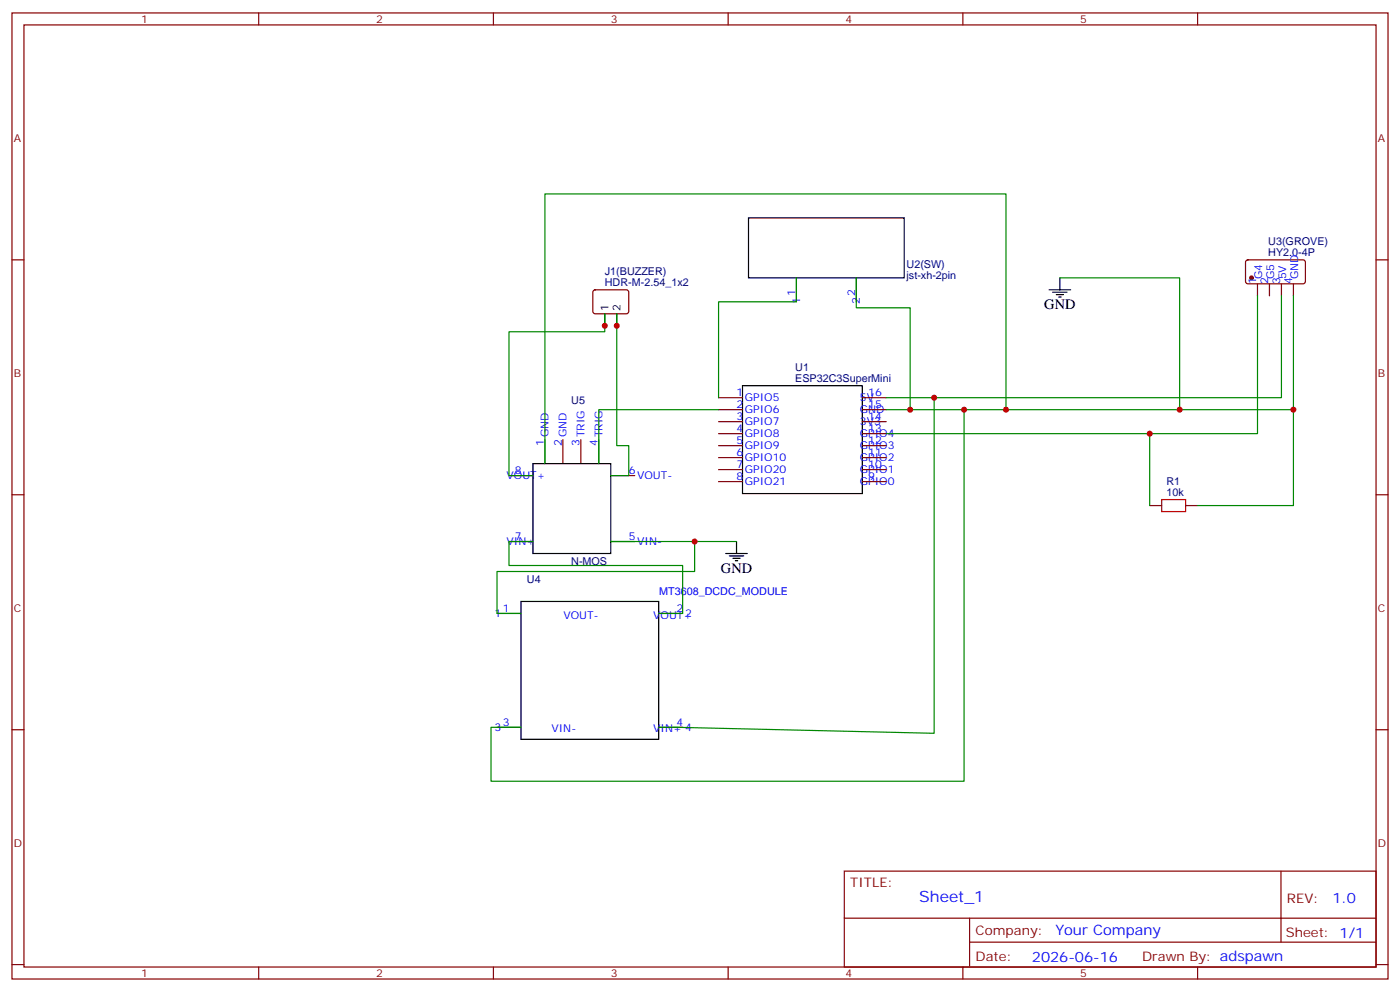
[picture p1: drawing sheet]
<svg xmlns="http://www.w3.org/2000/svg" width="412mm" height="292mm" viewBox="0 0 412 292" stroke-linecap="round" stroke-linejoin="round" font-family="sans-serif">
<g fill="none" stroke="#870000" stroke-width=".35">
<path d="M3.5 3.8h405.4v284.3h-405.4zM7.1 7.3h398.2v277.3h-398.2zM76.2 3.8v3.5M145.3 3.8v3.5M214.5 3.8v3.5M283.6 3.8v3.5M352.8 3.8v3.5M3.5 76.5h3.6M367.1 76.7l.5-.2h16.5l.4 .7v5.9l-.7 .4h-16.5l-.4-.7v-5.6zM405.3 76.5h3.6M174.9 85.5l.4-.2 9.5 .1 .4 .6-.1 5.9-.6 .5-9.4-.1-.5-.6v-5.7zM234.6 81.8v7"/>
<path d="M252.2 81.8v7M370.4 83.5v3.6M373.9 83.5v3.6M377.5 83.5v3.6M381 83.5v3.6M211.7 117.1h7M254 117.1h7.1M149.9 140h7.1M160.5 129.4v7.1M165.8 129.4v7.1M171.1 129.4v7.1M176.4 129.4v7.1"/>
<path d="M179.9 140h7.1M211.7 120.6h7M211.7 124.1h7M211.7 127.6h7M211.7 131.2h7M211.7 134.7h7M211.7 138.2h7M254 120.6h7.1M254 124.1h7.1M254 127.6h7.1M254 131.2h7.1M254 134.7h7.1"/>
<path d="M254 138.2h7.1M3.5 145.6h3.6M149.9 159.4h7.1M179.9 159.4h7.1M211.7 141.7h7M254 141.7h7.1M338.7 148.8h3.5M349.2 148.8h3.6M405.3 145.6h3.6M146.4 180.6h7.1M194 180.6h7.1M3.5 214.8h3.6"/>
<path d="M146.4 214.1h7.1M194 214.1h7.1M405.3 214.8h3.6M248.7 256.4h156.6v28.2h-156.6zM377.3 256.4v20.9M248.7 270.2h156.5M285.6 277.3h119.6M285.6 270.2v14.2M3.5 283.9h3.6M76.2 284.6v3.5M145.3 284.6v3.5M214.5 284.6v3.5"/>
<path d="M283.6 284.6v3.5M352.8 284.6v3.5M405.3 283.9h3.6"/>
</g>
<g fill="none" stroke="#000" stroke-width=".35">
<path d="M220.5 64.1h45.8v17.7h-45.8zM178.2 92.4v3.5M181.7 92.4v3.5M309 85.3h6.4M310.1 86h4.2M311.1 86.7h2.2M311.9 87.4h.7M312.2 81.8v3.5M218.7 113.5h35.3v31.8h-35.3zM157 136.5h22.9v26.4h-22.9zM217 159.4v3.5M153.5 177h40.5v40.6h-40.5z"/>
<path d="M213.8 162.9h6.3M214.8 163.6h4.3M215.9 164.3h2.1M216.6 165h.7"/>
</g>
<circle cx="368.7" cy="81.8" r=".53" fill="#870000" stroke="#870000" stroke-width=".35"/>
<g fill="none" stroke="#008700" stroke-width=".35">
<path d="M178.2 92.4v5.2h-28.3v42.4h7.1M181.7 92.4v38.8h3.5v8.8h-5.3M234.6 81.8v7h-22.9v28.3M252.2 81.8v8.8h15.9v30M312.2 81.8h35.3v38.8M370.4 87.1v40.5h-109.3M377.5 87.1v30h-116.4M381 87.1v33.5h-119.9M275.2 117.1v98.7l-81.2-1.7M211.7 120.6h-35.3v15.9M284 120.6v109.3h-139.4v-15.8h8.9M296.3 120.6v-63.5h-135.8v79.4"/>
<path d="M338.7 127.6v21.2M381 120.6v28.2h-28.2M157 159.4h-7.1v7h51.2v14.2h-7.1M179.9 159.4h24.7v8.8h-58.2v12.4h7.1M204.6 159.4h12.4"/>
</g>
<path d="M342.2 147h7v3.6h-7z" fill="none" stroke="#a10000" stroke-width=".35"/>
<g fill="#c00">
<circle cx="268.1" cy="120.6" r=".88"/>
<circle cx="275.2" cy="117.1" r=".88"/>
<circle cx="284" cy="120.6" r=".88"/>
<circle cx="296.3" cy="120.6" r=".88"/>
<circle cx="347.5" cy="120.6" r=".88"/>
<circle cx="338.7" cy="127.6" r=".88"/>
<circle cx="381" cy="120.6" r=".88"/>
<circle cx="181.7" cy="95.9" r=".88"/>
<circle cx="178.2" cy="95.9" r=".88"/>
<circle cx="204.6" cy="159.4" r=".88"/>
</g>
<text font-size="4.6" fill="#00f" x="270.8" y="265.4">Sheet_1</text>
<g font-size="4.2">
<text x="307.6" y="90.9">GND</text>
<text x="212.4" y="168.6">GND</text>
</g>
<g font-size="4.2" fill="#00f">
<text x="392.5" y="265.7">1.0</text>
<text x="310.9" y="275.2">Your Company</text>
<text x="304" y="283">2026-06-16</text>
</g>
<g font-size="3.9" fill="#800">
<text x="250.5" y="261">TITLE:</text>
<text x="379.1" y="265.7">REV:</text>
<text x="287.4" y="275.2">Company:</text>
<text x="378.7" y="275.8">Sheet: 1/1</text>
<text x="287.4" y="282.9">Date:</text>
<text x="336.4" y="282.9">Drawn By: adspawn</text>
</g>
<g font-size="3.2" fill="#800">
<text x="41.6" y="6.8">1</text>
<text x="110.8" y="6.8">2</text>
<text x="179.9" y="6.8">3</text>
<text x="249.1" y="6.8">4</text>
<text x="318.2" y="6.8">5</text>
<text x="4.1" y="41.9">A</text>
<text x="405.9" y="41.9">A</text>
<text x="4.1" y="111.1">B</text>
<text x="405.9" y="111.1">B</text>
<text x="4.1" y="180.2">C</text>
<text x="405.9" y="180.2">C</text>
<text x="4.1" y="249.3">D</text>
<text x="405.9" y="249.3">D</text>
<text x="41.6" y="287.6">1</text>
<text x="110.8" y="287.6">2</text>
<text x="179.9" y="287.6">3</text>
<text x="249.1" y="287.6">4</text>
<text x="318.2" y="287.6">5</text>
</g>
<g font-size="3.2" fill="#000080">
<text x="373.6" y="75.4">HY2.0-4P</text>
<text x="373.6" y="72.2">U3(GROVE)</text>
<text x="178.2" y="81">J1(BUZZER)</text>
<text x="267.1" y="82.2">jst-xh-2pin</text>
<text x="267.1" y="79">U2(SW)</text>
<text x="178.2" y="84.2">HDR-M-2.54_1x2</text>
<text x="234.3" y="112.4">ESP32C3SuperMini</text>
<text x="234.3" y="109.1">U1</text>
<text x="168.3" y="118.8">U5</text>
<text x="343.6" y="142.8">R1</text>
<text x="343.6" y="146">10k</text>
<text x="168.3" y="166.4">N-MOS</text>
<text x="155.2" y="171.7">U4</text>
</g>
<g font-size="3.2" fill="#00f">
<text x="370.1" y="83.7" transform="rotate(-90 370.1 83.7)">1</text>
<text x="371.8" y="82.2" transform="rotate(-90 371.8 82.2)">G4</text>
<text x="373.6" y="83.7" transform="rotate(-90 373.6 83.7)">2</text>
<text x="375.4" y="82.2" transform="rotate(-90 375.4 82.2)">G5</text>
<text x="377.1" y="83.7" transform="rotate(-90 377.1 83.7)">3</text>
<text x="378.9" y="82.2" transform="rotate(-90 378.9 82.2)">5V</text>
<text x="380.6" y="83.7" transform="rotate(-90 380.6 83.7)">4</text>
<text x="382.4" y="82.2" transform="rotate(-90 382.4 82.2)">GND</text>
<text x="234.2" y="87.1" transform="rotate(-90 234.2 87.1)">1</text>
<text x="235.7" y="89.5" transform="rotate(-90 235.7 89.5)">1</text>
<text x="251.9" y="87.1" transform="rotate(-90 251.9 87.1)">2</text>
<text x="253.3" y="89.5" transform="rotate(-90 253.3 89.5)">2</text>
<text x="217" y="116.7">1</text>
<text x="219.4" y="118.1">GPIO5</text>
<text x="253.3" y="118.1">5V</text>
<text x="255.8" y="116.7">16</text>
<text x="217" y="120.2">2</text>
<text x="217" y="123.8">3</text>
<text x="219.4" y="121.6">GPIO6</text>
<text x="219.4" y="125.2">GPIO7</text>
<text x="253.3" y="125.2">3V3</text>
<text x="253.3" y="121.6">GND</text>
<text x="255.8" y="123.8">14</text>
<text x="255.8" y="120.2">15</text>
<text x="160.2" y="131.2" transform="rotate(-90 160.2 131.2)">1</text>
<text x="161.6" y="128.7" transform="rotate(-90 161.6 128.7)">GND</text>
<text x="165.5" y="131.2" transform="rotate(-90 165.5 131.2)">2</text>
<text x="166.9" y="128.7" transform="rotate(-90 166.9 128.7)">GND</text>
<text x="170.7" y="131.2" transform="rotate(-90 170.7 131.2)">3</text>
<text x="172.2" y="128.7" transform="rotate(-90 172.2 128.7)">TRIG</text>
<text x="176" y="131.2" transform="rotate(-90 176 131.2)">4</text>
<text x="177.4" y="128.7" transform="rotate(-90 177.4 128.7)">TRIG</text>
<text x="217" y="127.3">4</text>
<text x="217" y="130.8">5</text>
<text x="219.4" y="128.7">GPIO8</text>
<text x="253.3" y="128.7">GPIO4</text>
<text x="255.8" y="130.8">12</text>
<text x="255.8" y="127.3">13</text>
<text x="217" y="134.3">6</text>
<text x="217" y="137.9">7</text>
<text x="219.4" y="132.2">GPIO9</text>
<text x="219.4" y="135.7">GPIO10</text>
<text x="253.3" y="135.7">GPIO2</text>
<text x="253.3" y="132.2">GPIO3</text>
<text x="255.8" y="137.9">10</text>
<text x="255.8" y="134.3">11</text>
<text x="149.2" y="141">VOUT+</text>
<text x="151.7" y="139.6">8</text>
<text x="185.2" y="139.6">6</text>
<text x="187.7" y="141">VOUT-</text>
<text x="217" y="141.4">8</text>
<text x="219.4" y="139.3">GPIO20</text>
<text x="219.4" y="142.8">GPIO21</text>
<text x="253.3" y="142.8">GPIO0</text>
<text x="253.3" y="139.3">GPIO1</text>
<text x="255.8" y="141.4">9</text>
<text x="149.2" y="160.4">VIN+</text>
<text x="151.7" y="159">7</text>
<text x="185.2" y="159">5</text>
<text x="187.7" y="160.4">VIN-</text>
<text x="194.2" y="175">MT3608_DCDC_MODULE</text>
<text x="145.7" y="181.6">1</text>
<text x="148.2" y="180.2">1</text>
<text x="166" y="182.1">VOUT-</text>
<text x="192.4" y="182.1">VOUT+</text>
<text x="199.3" y="180.2">2</text>
<text x="201.8" y="181.6">2</text>
<text x="145.7" y="215.1">3</text>
<text x="148.2" y="213.7">3</text>
<text x="162.4" y="215.6">VIN-</text>
<text x="192.4" y="215.6">VIN+ 4</text>
<text x="199.3" y="213.7">4</text>
</g>
<g font-size="3.2">
<text x="179.2" y="91.7" transform="rotate(-90 179.2 91.7)">1</text>
<text x="182.7" y="91.7" transform="rotate(-90 182.7 91.7)">2</text>
</g>
</svg>
